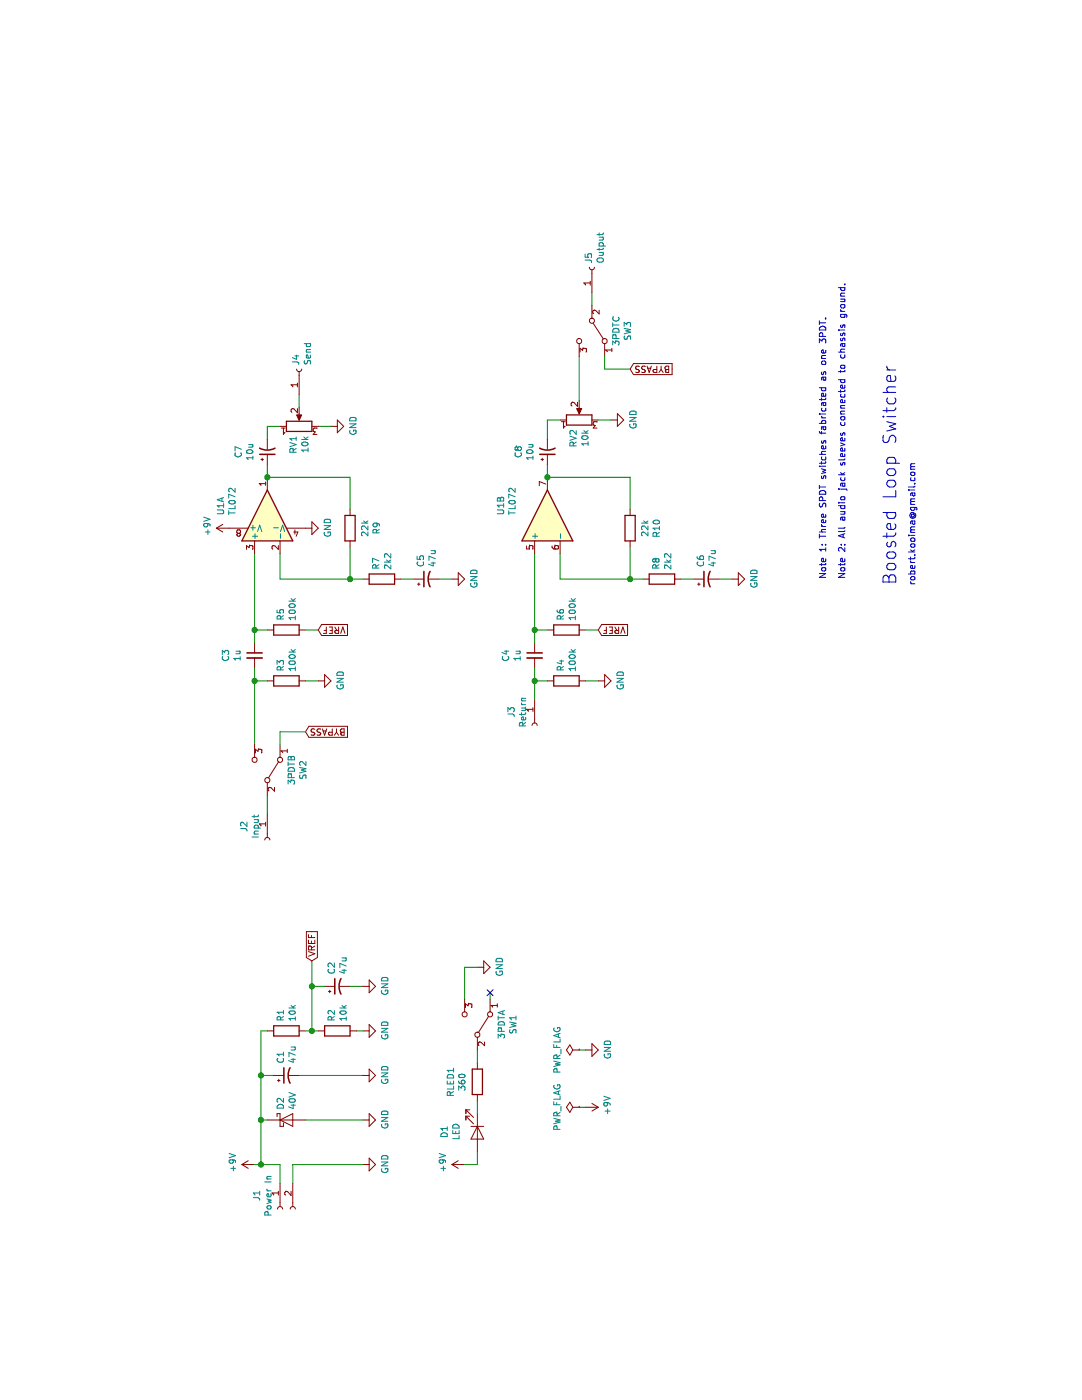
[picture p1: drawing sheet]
EESchema Schematic File Version 4
LIBS:Bloop2-cache
EELAYER 26 0
EELAYER END
$Descr USLetter 11000 8500
encoding utf-8
Sheet 1 1
Title ""
Date ""
Rev ""
Comp ""
Comment1 ""
Comment2 ""
Comment3 ""
Comment4 ""
$EndDescr
Wire Wire Line
	2750 4600 2750 4550
Wire Wire Line
	2300 4600 2300 4550
$Comp
L power:GND #PWR07
U 1 1
P 2750 4600
F 0 "#PWR07" H 2750 4350 50  0001 C CNN
F 1 "GND" H 2755 4427 50  0000 C CNN
F 2 "" H 2750 4600 50  0001 C CNN
F 3 "" H 2750 4600 50  0001 C CNN
	1    2750 4600
	1    0    0    -1  
$EndComp
$Comp
L power:+9V #PWR05
U 1 1
P 2300 4600
F 0 "#PWR05" H 2300 4450 50  0001 C CNN
F 1 "+9V" H 2315 4773 50  0000 C CNN
F 2 "" H 2300 4600 50  0001 C CNN
F 3 "" H 2300 4600 50  0001 C CNN
	1    2300 4600
	1    0    0    1   
$EndComp
$Comp
L power:PWR_FLAG #FLG01
U 1 1
P 2300 4550
F 0 "#FLG01" H 2300 4625 50  0001 C CNN
F 1 "PWR_FLAG" H 2300 4724 50  0000 C CNN
F 2 "" H 2300 4550 50  0001 C CNN
F 3 "~" H 2300 4550 50  0001 C CNN
	1    2300 4550
	-1   0    0    -1  
$EndComp
$Comp
L power:PWR_FLAG #FLG02
U 1 1
P 2750 4550
F 0 "#FLG02" H 2750 4625 50  0001 C CNN
F 1 "PWR_FLAG" H 2750 4724 50  0000 C CNN
F 2 "" H 2750 4550 50  0001 C CNN
F 3 "~" H 2750 4550 50  0001 C CNN
	1    2750 4550
	-1   0    0    -1  
$EndComp
Wire Wire Line
	2550 2350 2550 2850
Wire Wire Line
	2550 2050 2200 2050
Connection ~ 2550 2050
Wire Wire Line
	2550 2150 2550 2050
Wire Wire Line
	2200 2050 2200 2100
$Comp
L Device:CP1_Small C1
U 1 1
P 2550 2250
F 0 "C1" H 2641 2296 50  0000 L CNN
F 1 "47u" H 2641 2205 50  0000 L CNN
F 2 "Capacitor_THT:CP_Radial_D6.3mm_P2.50mm" H 2550 2250 50  0001 C CNN
F 3 "~" H 2550 2250 50  0001 C CNN
	1    2550 2250
	1    0    0    -1  
$EndComp
Wire Wire Line
	2900 2050 2550 2050
Wire Wire Line
	2900 2050 2900 2100
Wire Wire Line
	7650 2600 7650 2500
Wire Wire Line
	7800 2350 7900 2350
Wire Wire Line
	7550 2100 7650 2100
Wire Wire Line
	7650 2100 7650 2200
$Comp
L Device:R_POT RV1
U 1 1
P 7650 2350
F 0 "RV1" H 7580 2396 50  0000 R CNN
F 1 "10k" H 7580 2305 50  0000 R CNN
F 2 "Connector_Wire:SolderWirePad_1x03_P3.175mm_Drill1mm" H 7650 2350 50  0001 C CNN
F 3 "~" H 7650 2350 50  0001 C CNN
	1    7650 2350
	1    0    0    -1  
$EndComp
Wire Wire Line
	5650 2400 5650 2500
Wire Wire Line
	5650 2100 5650 2000
Wire Wire Line
	5750 2000 5650 2000
Wire Wire Line
	2900 2800 2900 2850
$Comp
L Device:R R3
U 1 1
P 5650 2250
F 0 "R3" H 5720 2296 50  0000 L CNN
F 1 "100k" H 5720 2205 50  0000 L CNN
F 2 "Resistor_THT:R_Axial_DIN0204_L3.6mm_D1.6mm_P7.62mm_Horizontal" V 5580 2250 50  0001 C CNN
F 3 "~" H 5650 2250 50  0001 C CNN
	1    5650 2250
	1    0    0    -1  
$EndComp
$Comp
L Device:C_Small C3
U 1 1
P 5850 2000
F 0 "C3" V 5621 2000 50  0000 C CNN
F 1 "1u" V 5712 2000 50  0000 C CNN
F 2 "Capacitor_THT:C_Disc_D5.0mm_W2.5mm_P5.00mm" H 5850 2000 50  0001 C CNN
F 3 "~" H 5850 2000 50  0001 C CNN
	1    5850 2000
	0    1    1    0   
$EndComp
$Comp
L Device:R R9
U 1 1
P 6850 2750
F 0 "R9" V 7057 2750 50  0000 C CNN
F 1 "22k" V 6966 2750 50  0000 C CNN
F 2 "Resistor_THT:R_Axial_DIN0204_L3.6mm_D1.6mm_P7.62mm_Horizontal" V 6780 2750 50  0001 C CNN
F 3 "~" H 6850 2750 50  0001 C CNN
	1    6850 2750
	0    -1   1    0   
$EndComp
$Comp
L power:GND #PWR013
U 1 1
P 6450 3550
F 0 "#PWR013" H 6450 3300 50  0001 C CNN
F 1 "GND" H 6455 3377 50  0000 C CNN
F 2 "" H 6450 3550 50  0001 C CNN
F 3 "" H 6450 3550 50  0001 C CNN
	1    6450 3550
	1    0    0    -1  
$EndComp
$Comp
L power:+9V #PWR015
U 1 1
P 6850 1800
F 0 "#PWR015" H 6850 1650 50  0001 C CNN
F 1 "+9V" H 6865 1973 50  0000 C CNN
F 2 "" H 6850 1800 50  0001 C CNN
F 3 "" H 6850 1800 50  0001 C CNN
	1    6850 1800
	1    0    0    -1  
$EndComp
$Comp
L Device:R R2
U 1 1
P 2900 2650
F 0 "R2" H 2970 2696 50  0000 L CNN
F 1 "10k" H 2970 2605 50  0000 L CNN
F 2 "Resistor_THT:R_Axial_DIN0204_L3.6mm_D1.6mm_P7.62mm_Horizontal" V 2830 2650 50  0001 C CNN
F 3 "~" H 2900 2650 50  0001 C CNN
	1    2900 2650
	1    0    0    -1  
$EndComp
$Comp
L Device:R R1
U 1 1
P 2900 2250
F 0 "R1" H 2970 2296 50  0000 L CNN
F 1 "10k" H 2970 2205 50  0000 L CNN
F 2 "Resistor_THT:R_Axial_DIN0204_L3.6mm_D1.6mm_P7.62mm_Horizontal" V 2830 2250 50  0001 C CNN
F 3 "~" H 2900 2250 50  0001 C CNN
	1    2900 2250
	1    0    0    -1  
$EndComp
Wire Wire Line
	2900 2400 2900 2450
Wire Wire Line
	3450 2450 3250 2450
Wire Wire Line
	2900 2450 2900 2500
$Comp
L Device:CP1_Small C2
U 1 1
P 3250 2650
F 0 "C2" H 3341 2696 50  0000 L CNN
F 1 "47u" H 3341 2605 50  0000 L CNN
F 2 "Capacitor_THT:CP_Radial_D6.3mm_P2.50mm" H 3250 2650 50  0001 C CNN
F 3 "~" H 3250 2650 50  0001 C CNN
	1    3250 2650
	1    0    0    -1  
$EndComp
Wire Wire Line
	3250 2550 3250 2450
Connection ~ 3250 2450
Wire Wire Line
	3250 2450 2900 2450
Wire Wire Line
	3250 2750 3250 2850
Connection ~ 2900 2450
$Comp
L power:GND #PWR04
U 1 1
P 2200 2850
F 0 "#PWR04" H 2200 2600 50  0001 C CNN
F 1 "GND" H 2205 2677 50  0000 C CNN
F 2 "" H 2200 2850 50  0001 C CNN
F 3 "" H 2200 2850 50  0001 C CNN
	1    2200 2850
	1    0    0    -1  
$EndComp
Connection ~ 2200 2050
Text GLabel 3450 2450 2    50   Input ~ 0
VREF
$Comp
L power:GND #PWR011
U 1 1
P 5650 2500
F 0 "#PWR011" H 5650 2250 50  0001 C CNN
F 1 "GND" H 5655 2327 50  0000 C CNN
F 2 "" H 5650 2500 50  0001 C CNN
F 3 "" H 5650 2500 50  0001 C CNN
	1    5650 2500
	1    0    0    -1  
$EndComp
$Comp
L power:GND #PWR017
U 1 1
P 7650 2600
F 0 "#PWR017" H 7650 2350 50  0001 C CNN
F 1 "GND" H 7655 2427 50  0000 C CNN
F 2 "" H 7650 2600 50  0001 C CNN
F 3 "" H 7650 2600 50  0001 C CNN
	1    7650 2600
	1    0    0    -1  
$EndComp
Wire Wire Line
	2200 2400 2200 2850
$Comp
L power:GND #PWR06
U 1 1
P 2550 2850
F 0 "#PWR06" H 2550 2600 50  0001 C CNN
F 1 "GND" H 2555 2677 50  0000 C CNN
F 2 "" H 2550 2850 50  0001 C CNN
F 3 "" H 2550 2850 50  0001 C CNN
	1    2550 2850
	1    0    0    -1  
$EndComp
$Comp
L power:GND #PWR08
U 1 1
P 2900 2850
F 0 "#PWR08" H 2900 2600 50  0001 C CNN
F 1 "GND" H 2905 2677 50  0000 C CNN
F 2 "" H 2900 2850 50  0001 C CNN
F 3 "" H 2900 2850 50  0001 C CNN
	1    2900 2850
	1    0    0    -1  
$EndComp
$Comp
L power:GND #PWR09
U 1 1
P 3250 2850
F 0 "#PWR09" H 3250 2600 50  0001 C CNN
F 1 "GND" H 3255 2677 50  0000 C CNN
F 2 "" H 3250 2850 50  0001 C CNN
F 3 "" H 3250 2850 50  0001 C CNN
	1    3250 2850
	1    0    0    -1  
$EndComp
Text GLabel 6050 2500 3    50   Input ~ 0
VREF
Wire Wire Line
	7700 4800 7700 4700
Wire Wire Line
	7550 4300 7700 4300
Wire Wire Line
	7700 4300 7700 4400
$Comp
L Device:R_POT RV2
U 1 1
P 7700 4550
F 0 "RV2" H 7630 4596 50  0000 R CNN
F 1 "10k" H 7630 4505 50  0000 R CNN
F 2 "Connector_Wire:SolderWirePad_1x03_P3.175mm_Drill1mm" H 7700 4550 50  0001 C CNN
F 3 "~" H 7700 4550 50  0001 C CNN
	1    7700 4550
	1    0    0    -1  
$EndComp
Wire Wire Line
	5650 4600 5650 4700
Wire Wire Line
	5650 4200 5500 4200
Wire Wire Line
	5650 4300 5650 4200
Connection ~ 5650 4200
Wire Wire Line
	5750 4200 5650 4200
$Comp
L Device:R R4
U 1 1
P 5650 4450
F 0 "R4" H 5720 4496 50  0000 L CNN
F 1 "100k" H 5720 4405 50  0000 L CNN
F 2 "Resistor_THT:R_Axial_DIN0204_L3.6mm_D1.6mm_P7.62mm_Horizontal" V 5580 4450 50  0001 C CNN
F 3 "~" H 5650 4450 50  0001 C CNN
	1    5650 4450
	1    0    0    -1  
$EndComp
$Comp
L Device:C_Small C4
U 1 1
P 5850 4200
F 0 "C4" V 5621 4200 50  0000 C CNN
F 1 "1u" V 5712 4200 50  0000 C CNN
F 2 "Capacitor_THT:C_Disc_D5.0mm_W2.5mm_P5.00mm" H 5850 4200 50  0001 C CNN
F 3 "~" H 5850 4200 50  0001 C CNN
	1    5850 4200
	0    1    1    0   
$EndComp
$Comp
L power:GND #PWR012
U 1 1
P 5650 4700
F 0 "#PWR012" H 5650 4450 50  0001 C CNN
F 1 "GND" H 5655 4527 50  0000 C CNN
F 2 "" H 5650 4700 50  0001 C CNN
F 3 "" H 5650 4700 50  0001 C CNN
	1    5650 4700
	1    0    0    -1  
$EndComp
$Comp
L power:GND #PWR018
U 1 1
P 7700 4800
F 0 "#PWR018" H 7700 4550 50  0001 C CNN
F 1 "GND" H 7705 4627 50  0000 C CNN
F 2 "" H 7700 4800 50  0001 C CNN
F 3 "" H 7700 4800 50  0001 C CNN
	1    7700 4800
	1    0    0    -1  
$EndComp
Wire Wire Line
	4750 2100 4600 2100
Wire Wire Line
	5150 2000 5650 2000
Connection ~ 5650 2000
Wire Wire Line
	8600 4650 8700 4650
Wire Wire Line
	7850 4550 8200 4550
$Comp
L Device:LED D1
U 1 1
P 2100 3750
F 0 "D1" H 2092 3495 50  0000 C CNN
F 1 "LED" H 2092 3586 50  0000 C CNN
F 2 "LED_THT:LED_D5.0mm" H 2100 3750 50  0001 C CNN
F 3 "~" H 2100 3750 50  0001 C CNN
	1    2100 3750
	-1   0    0    1   
$EndComp
$Comp
L power:+9V #PWR03
U 1 1
P 1850 3650
F 0 "#PWR03" H 1850 3500 50  0001 C CNN
F 1 "+9V" H 1865 3823 50  0000 C CNN
F 2 "" H 1850 3650 50  0001 C CNN
F 3 "" H 1850 3650 50  0001 C CNN
	1    1850 3650
	1    0    0    -1  
$EndComp
$Comp
L power:GND #PWR010
U 1 1
P 3400 3750
F 0 "#PWR010" H 3400 3500 50  0001 C CNN
F 1 "GND" H 3405 3577 50  0000 C CNN
F 2 "" H 3400 3750 50  0001 C CNN
F 3 "" H 3400 3750 50  0001 C CNN
	1    3400 3750
	1    0    0    -1  
$EndComp
Wire Wire Line
	3400 3650 3400 3750
Wire Wire Line
	1850 3650 1850 3750
Wire Wire Line
	1850 3750 1950 3750
$Comp
L Device:R RLED1
U 1 1
P 2500 3750
F 0 "RLED1" V 2707 3750 50  0000 C CNN
F 1 "360" V 2616 3750 50  0000 C CNN
F 2 "Resistor_THT:R_Axial_DIN0204_L3.6mm_D1.6mm_P7.62mm_Horizontal" V 2430 3750 50  0001 C CNN
F 3 "~" H 2500 3750 50  0001 C CNN
	1    2500 3750
	0    -1   -1   0   
$EndComp
Wire Wire Line
	2250 3750 2350 3750
Wire Wire Line
	2650 3750 2750 3750
Wire Wire Line
	3150 3650 3400 3650
$Comp
L power:+9V #PWR01
U 1 1
P 1850 2000
F 0 "#PWR01" H 1850 1850 50  0001 C CNN
F 1 "+9V" H 1865 2173 50  0000 C CNN
F 2 "" H 1850 2000 50  0001 C CNN
F 3 "" H 1850 2000 50  0001 C CNN
	1    1850 2000
	1    0    0    -1  
$EndComp
$Comp
L power:GND #PWR02
U 1 1
P 1850 2850
F 0 "#PWR02" H 1850 2600 50  0001 C CNN
F 1 "GND" H 1855 2677 50  0000 C CNN
F 2 "" H 1850 2850 50  0001 C CNN
F 3 "" H 1850 2850 50  0001 C CNN
	1    1850 2850
	1    0    0    -1  
$EndComp
Wire Wire Line
	1700 2200 1850 2200
Wire Wire Line
	1850 2200 1850 2050
Wire Wire Line
	1700 2300 1850 2300
Text Notes 6450 6500 0    50   ~ 0
Note 1: Three SPDT switches fabricated as one 3PDT.
Text Notes 6450 6650 0    50   ~ 0
Note 2: All audio jack sleeves connected to chassis ground.
Text Notes 6400 7050 0    100  ~ 0
Boosted Loop Switcher
Text Notes 6400 7200 0    50   ~ 0
robert.kooima@gmail.com
$Comp
L Connector:Conn_01x01_Female J2
U 1 1
P 4400 2100
F 0 "J2" H 4294 2285 50  0000 C CNN
F 1 "Input" H 4294 2194 50  0000 C CNN
F 2 "Connector_Wire:SolderWirePad_1x01_Drill1mm" H 4400 2100 50  0001 C CNN
F 3 "~" H 4400 2100 50  0001 C CNN
	1    4400 2100
	-1   0    0    -1  
$EndComp
$Comp
L Connector:Conn_01x01_Female J3
U 1 1
P 5300 4200
F 0 "J3" H 5194 4385 50  0000 C CNN
F 1 "Return" H 5194 4294 50  0000 C CNN
F 2 "Connector_Wire:SolderWirePad_1x01_Drill1mm" H 5300 4200 50  0001 C CNN
F 3 "~" H 5300 4200 50  0001 C CNN
	1    5300 4200
	-1   0    0    -1  
$EndComp
$Comp
L Connector:Conn_01x01_Female J4
U 1 1
P 8100 2350
F 0 "J4" H 8128 2376 50  0000 L CNN
F 1 "Send" H 8128 2285 50  0000 L CNN
F 2 "Connector_Wire:SolderWirePad_1x01_Drill1mm" H 8100 2350 50  0001 C CNN
F 3 "~" H 8100 2350 50  0001 C CNN
	1    8100 2350
	1    0    0    -1  
$EndComp
$Comp
L Connector:Conn_01x01_Female J5
U 1 1
P 8900 4650
F 0 "J5" H 8928 4676 50  0000 L CNN
F 1 "Output" H 8928 4585 50  0000 L CNN
F 2 "Connector_Wire:SolderWirePad_1x01_Drill1mm" H 8900 4650 50  0001 C CNN
F 3 "~" H 8900 4650 50  0001 C CNN
	1    8900 4650
	1    0    0    -1  
$EndComp
$Comp
L Connector:Conn_01x02_Female J1
U 1 1
P 1500 2200
F 0 "J1" H 1394 2385 50  0000 C CNN
F 1 "Power In" H 1394 2294 50  0000 C CNN
F 2 "Connector_Wire:SolderWirePad_1x02_P3.81mm_Drill1mm" H 1500 2200 50  0001 C CNN
F 3 "~" H 1500 2200 50  0001 C CNN
	1    1500 2200
	-1   0    0    -1  
$EndComp
$Comp
L Device:D_Schottky D2
U 1 1
P 2200 2250
F 0 "D2" V 2154 2329 50  0000 L CNN
F 1 "40V" V 2245 2329 50  0000 L CNN
F 2 "Diode_THT:D_DO-41_SOD81_P7.62mm_Horizontal" H 2200 2250 50  0001 C CNN
F 3 "~" H 2200 2250 50  0001 C CNN
	1    2200 2250
	0    1    1    0   
$EndComp
$Comp
L Switch:SW_SPDT SW1
U 1 1
P 2950 3750
F 0 "SW1" H 2950 4035 50  0000 C CNN
F 1 "3PDTA" H 2950 3944 50  0000 C CNN
F 2 "Custom:SolderWirePad_1x03_P9.60mm_Drill1.5mm" H 2950 3750 50  0001 C CNN
F 3 "" H 2950 3750 50  0001 C CNN
	1    2950 3750
	1    0    0    1   
$EndComp
Wire Wire Line
	3200 3850 3150 3850
$Comp
L Switch:SW_SPDT SW2
U 1 1
P 4950 2100
F 0 "SW2" H 4950 2385 50  0000 C CNN
F 1 "3PDTB" H 4950 2294 50  0000 C CNN
F 2 "Custom:SolderWirePad_1x03_P9.60mm_Drill1.5mm" H 4950 2100 50  0001 C CNN
F 3 "" H 4950 2100 50  0001 C CNN
	1    4950 2100
	1    0    0    1   
$EndComp
$Comp
L Switch:SW_SPDT SW3
U 1 1
P 8400 4650
F 0 "SW3" H 8400 4935 50  0000 C CNN
F 1 "3PDTC" H 8400 4844 50  0000 C CNN
F 2 "Custom:SolderWirePad_1x03_P9.60mm_Drill1.5mm" H 8400 4650 50  0001 C CNN
F 3 "" H 8400 4650 50  0001 C CNN
	1    8400 4650
	-1   0    0    1   
$EndComp
Wire Wire Line
	1850 2300 1850 2850
Wire Wire Line
	2200 2050 1850 2050
Connection ~ 1850 2050
Wire Wire Line
	1850 2050 1850 2000
Text GLabel 8100 4950 3    50   Input ~ 0
BYPASS
Text GLabel 5250 2400 3    50   Input ~ 0
BYPASS
NoConn ~ 3200 3850
Wire Wire Line
	5950 2000 6050 2000
$Comp
L Device:R R5
U 1 1
P 6050 2250
F 0 "R5" H 6120 2296 50  0000 L CNN
F 1 "100k" H 6120 2205 50  0000 L CNN
F 2 "Resistor_THT:R_Axial_DIN0204_L3.6mm_D1.6mm_P7.62mm_Horizontal" V 5980 2250 50  0001 C CNN
F 3 "~" H 6050 2250 50  0001 C CNN
	1    6050 2250
	1    0    0    -1  
$EndComp
Wire Wire Line
	6050 2100 6050 2000
Wire Wire Line
	6050 2400 6050 2500
$Comp
L Device:R R7
U 1 1
P 6450 3000
F 0 "R7" H 6520 3046 50  0000 L CNN
F 1 "2k2" H 6520 2955 50  0000 L CNN
F 2 "Resistor_THT:R_Axial_DIN0204_L3.6mm_D1.6mm_P7.62mm_Horizontal" V 6380 3000 50  0001 C CNN
F 3 "~" H 6450 3000 50  0001 C CNN
	1    6450 3000
	1    0    0    -1  
$EndComp
$Comp
L Device:CP1_Small C5
U 1 1
P 6450 3350
F 0 "C5" H 6541 3396 50  0000 L CNN
F 1 "47u" H 6541 3305 50  0000 L CNN
F 2 "Capacitor_THT:CP_Radial_D6.3mm_P2.50mm" H 6450 3350 50  0001 C CNN
F 3 "~" H 6450 3350 50  0001 C CNN
	1    6450 3350
	1    0    0    -1  
$EndComp
Wire Wire Line
	6450 3250 6450 3150
Wire Wire Line
	6700 2750 6450 2750
Wire Wire Line
	6450 2750 6450 2850
Wire Wire Line
	6450 2750 6450 2200
Wire Wire Line
	6450 2200 6650 2200
Connection ~ 6450 2750
Wire Wire Line
	6650 2000 6050 2000
Connection ~ 6050 2000
Wire Wire Line
	6450 3550 6450 3450
$Comp
L power:GND #PWR016
U 1 1
P 6850 2400
F 0 "#PWR016" H 6850 2150 50  0001 C CNN
F 1 "GND" H 6855 2227 50  0000 C CNN
F 2 "" H 6850 2400 50  0001 C CNN
F 3 "" H 6850 2400 50  0001 C CNN
	1    6850 2400
	1    0    0    -1  
$EndComp
Wire Wire Line
	7250 2100 7350 2100
Wire Wire Line
	7000 2750 7250 2750
Wire Wire Line
	7250 2750 7250 2100
Connection ~ 7250 2100
Wire Wire Line
	7250 4300 7350 4300
$Comp
L Device:R R10
U 1 1
P 6850 4950
F 0 "R10" V 7057 4950 50  0000 C CNN
F 1 "22k" V 6966 4950 50  0000 C CNN
F 2 "Resistor_THT:R_Axial_DIN0204_L3.6mm_D1.6mm_P7.62mm_Horizontal" V 6780 4950 50  0001 C CNN
F 3 "~" H 6850 4950 50  0001 C CNN
	1    6850 4950
	0    -1   1    0   
$EndComp
$Comp
L power:GND #PWR014
U 1 1
P 6450 5750
F 0 "#PWR014" H 6450 5500 50  0001 C CNN
F 1 "GND" H 6455 5577 50  0000 C CNN
F 2 "" H 6450 5750 50  0001 C CNN
F 3 "" H 6450 5750 50  0001 C CNN
	1    6450 5750
	1    0    0    -1  
$EndComp
$Comp
L Device:R R8
U 1 1
P 6450 5200
F 0 "R8" H 6520 5246 50  0000 L CNN
F 1 "2k2" H 6520 5155 50  0000 L CNN
F 2 "Resistor_THT:R_Axial_DIN0204_L3.6mm_D1.6mm_P7.62mm_Horizontal" V 6380 5200 50  0001 C CNN
F 3 "~" H 6450 5200 50  0001 C CNN
	1    6450 5200
	1    0    0    -1  
$EndComp
$Comp
L Device:CP1_Small C6
U 1 1
P 6450 5550
F 0 "C6" H 6541 5596 50  0000 L CNN
F 1 "47u" H 6541 5505 50  0000 L CNN
F 2 "Capacitor_THT:CP_Radial_D6.3mm_P2.50mm" H 6450 5550 50  0001 C CNN
F 3 "~" H 6450 5550 50  0001 C CNN
	1    6450 5550
	1    0    0    -1  
$EndComp
Wire Wire Line
	6450 5450 6450 5350
Wire Wire Line
	6700 4950 6450 4950
Wire Wire Line
	6450 4950 6450 5050
Wire Wire Line
	6450 4950 6450 4400
Connection ~ 6450 4950
Wire Wire Line
	6450 5750 6450 5650
Wire Wire Line
	7000 4950 7250 4950
Wire Wire Line
	7250 4950 7250 4300
Connection ~ 7250 4300
Text GLabel 6050 4700 3    50   Input ~ 0
VREF
Wire Wire Line
	5950 4200 6050 4200
$Comp
L Device:R R6
U 1 1
P 6050 4450
F 0 "R6" H 6120 4496 50  0000 L CNN
F 1 "100k" H 6120 4405 50  0000 L CNN
F 2 "Resistor_THT:R_Axial_DIN0204_L3.6mm_D1.6mm_P7.62mm_Horizontal" V 5980 4450 50  0001 C CNN
F 3 "~" H 6050 4450 50  0001 C CNN
	1    6050 4450
	1    0    0    -1  
$EndComp
Wire Wire Line
	6050 4300 6050 4200
Wire Wire Line
	6050 4600 6050 4700
Wire Wire Line
	6650 4200 6050 4200
Connection ~ 6050 4200
Wire Wire Line
	6450 4400 6650 4400
Wire Wire Line
	5150 2200 5250 2200
Wire Wire Line
	5250 2200 5250 2400
Wire Wire Line
	8200 4750 8100 4750
Wire Wire Line
	8100 4750 8100 4950
$Comp
L Amplifier_Operational:TL072 U1
U 1 1
P 6950 2100
F 0 "U1" H 6950 2467 50  0000 L CNN
F 1 "TL072" H 6950 2376 50  0000 L CNN
F 2 "Package_DIP:DIP-8_W7.62mm_Socket" H 6950 2100 50  0001 C CNN
F 3 "http://www.ti.com/lit/ds/symlink/tl071.pdf" H 6950 2100 50  0001 C CNN
	1    6950 2100
	1    0    0    -1  
$EndComp
$Comp
L Amplifier_Operational:TL072 U1
U 2 1
P 6950 4300
F 0 "U1" H 6950 4667 50  0000 L CNN
F 1 "TL072" H 6950 4576 50  0000 L CNN
F 2 "Package_DIP:DIP-8_W7.62mm_Socket" H 6950 4300 50  0001 C CNN
F 3 "http://www.ti.com/lit/ds/symlink/tl071.pdf" H 6950 4300 50  0001 C CNN
	2    6950 4300
	1    0    0    -1  
$EndComp
$Comp
L Amplifier_Operational:TL072 U1
U 3 1
P 6950 2100
F 0 "U1" H 6908 2146 50  0001 L CNN
F 1 "TL072" H 6908 2055 50  0001 L CNN
F 2 "Package_DIP:DIP-8_W7.62mm_Socket" H 6950 2100 50  0001 C CNN
F 3 "http://www.ti.com/lit/ds/symlink/tl071.pdf" H 6950 2100 50  0001 C CNN
	3    6950 2100
	1    0    0    -1  
$EndComp
$Comp
L Device:CP1_Small C7
U 1 1
P 7450 2100
F 0 "C7" V 7221 2100 50  0000 C CNN
F 1 "10u" V 7312 2100 50  0000 C CNN
F 2 "Capacitor_THT:CP_Radial_D4.0mm_P2.00mm" H 7450 2100 50  0001 C CNN
F 3 "~" H 7450 2100 50  0001 C CNN
	1    7450 2100
	0    -1   1    0   
$EndComp
$Comp
L Device:CP1_Small C8
U 1 1
P 7450 4300
F 0 "C8" V 7221 4300 50  0000 C CNN
F 1 "10u" V 7312 4300 50  0000 C CNN
F 2 "Capacitor_THT:CP_Radial_D4.0mm_P2.00mm" H 7450 4300 50  0001 C CNN
F 3 "~" H 7450 4300 50  0001 C CNN
	1    7450 4300
	0    -1   1    0   
$EndComp
$EndSCHEMATC
